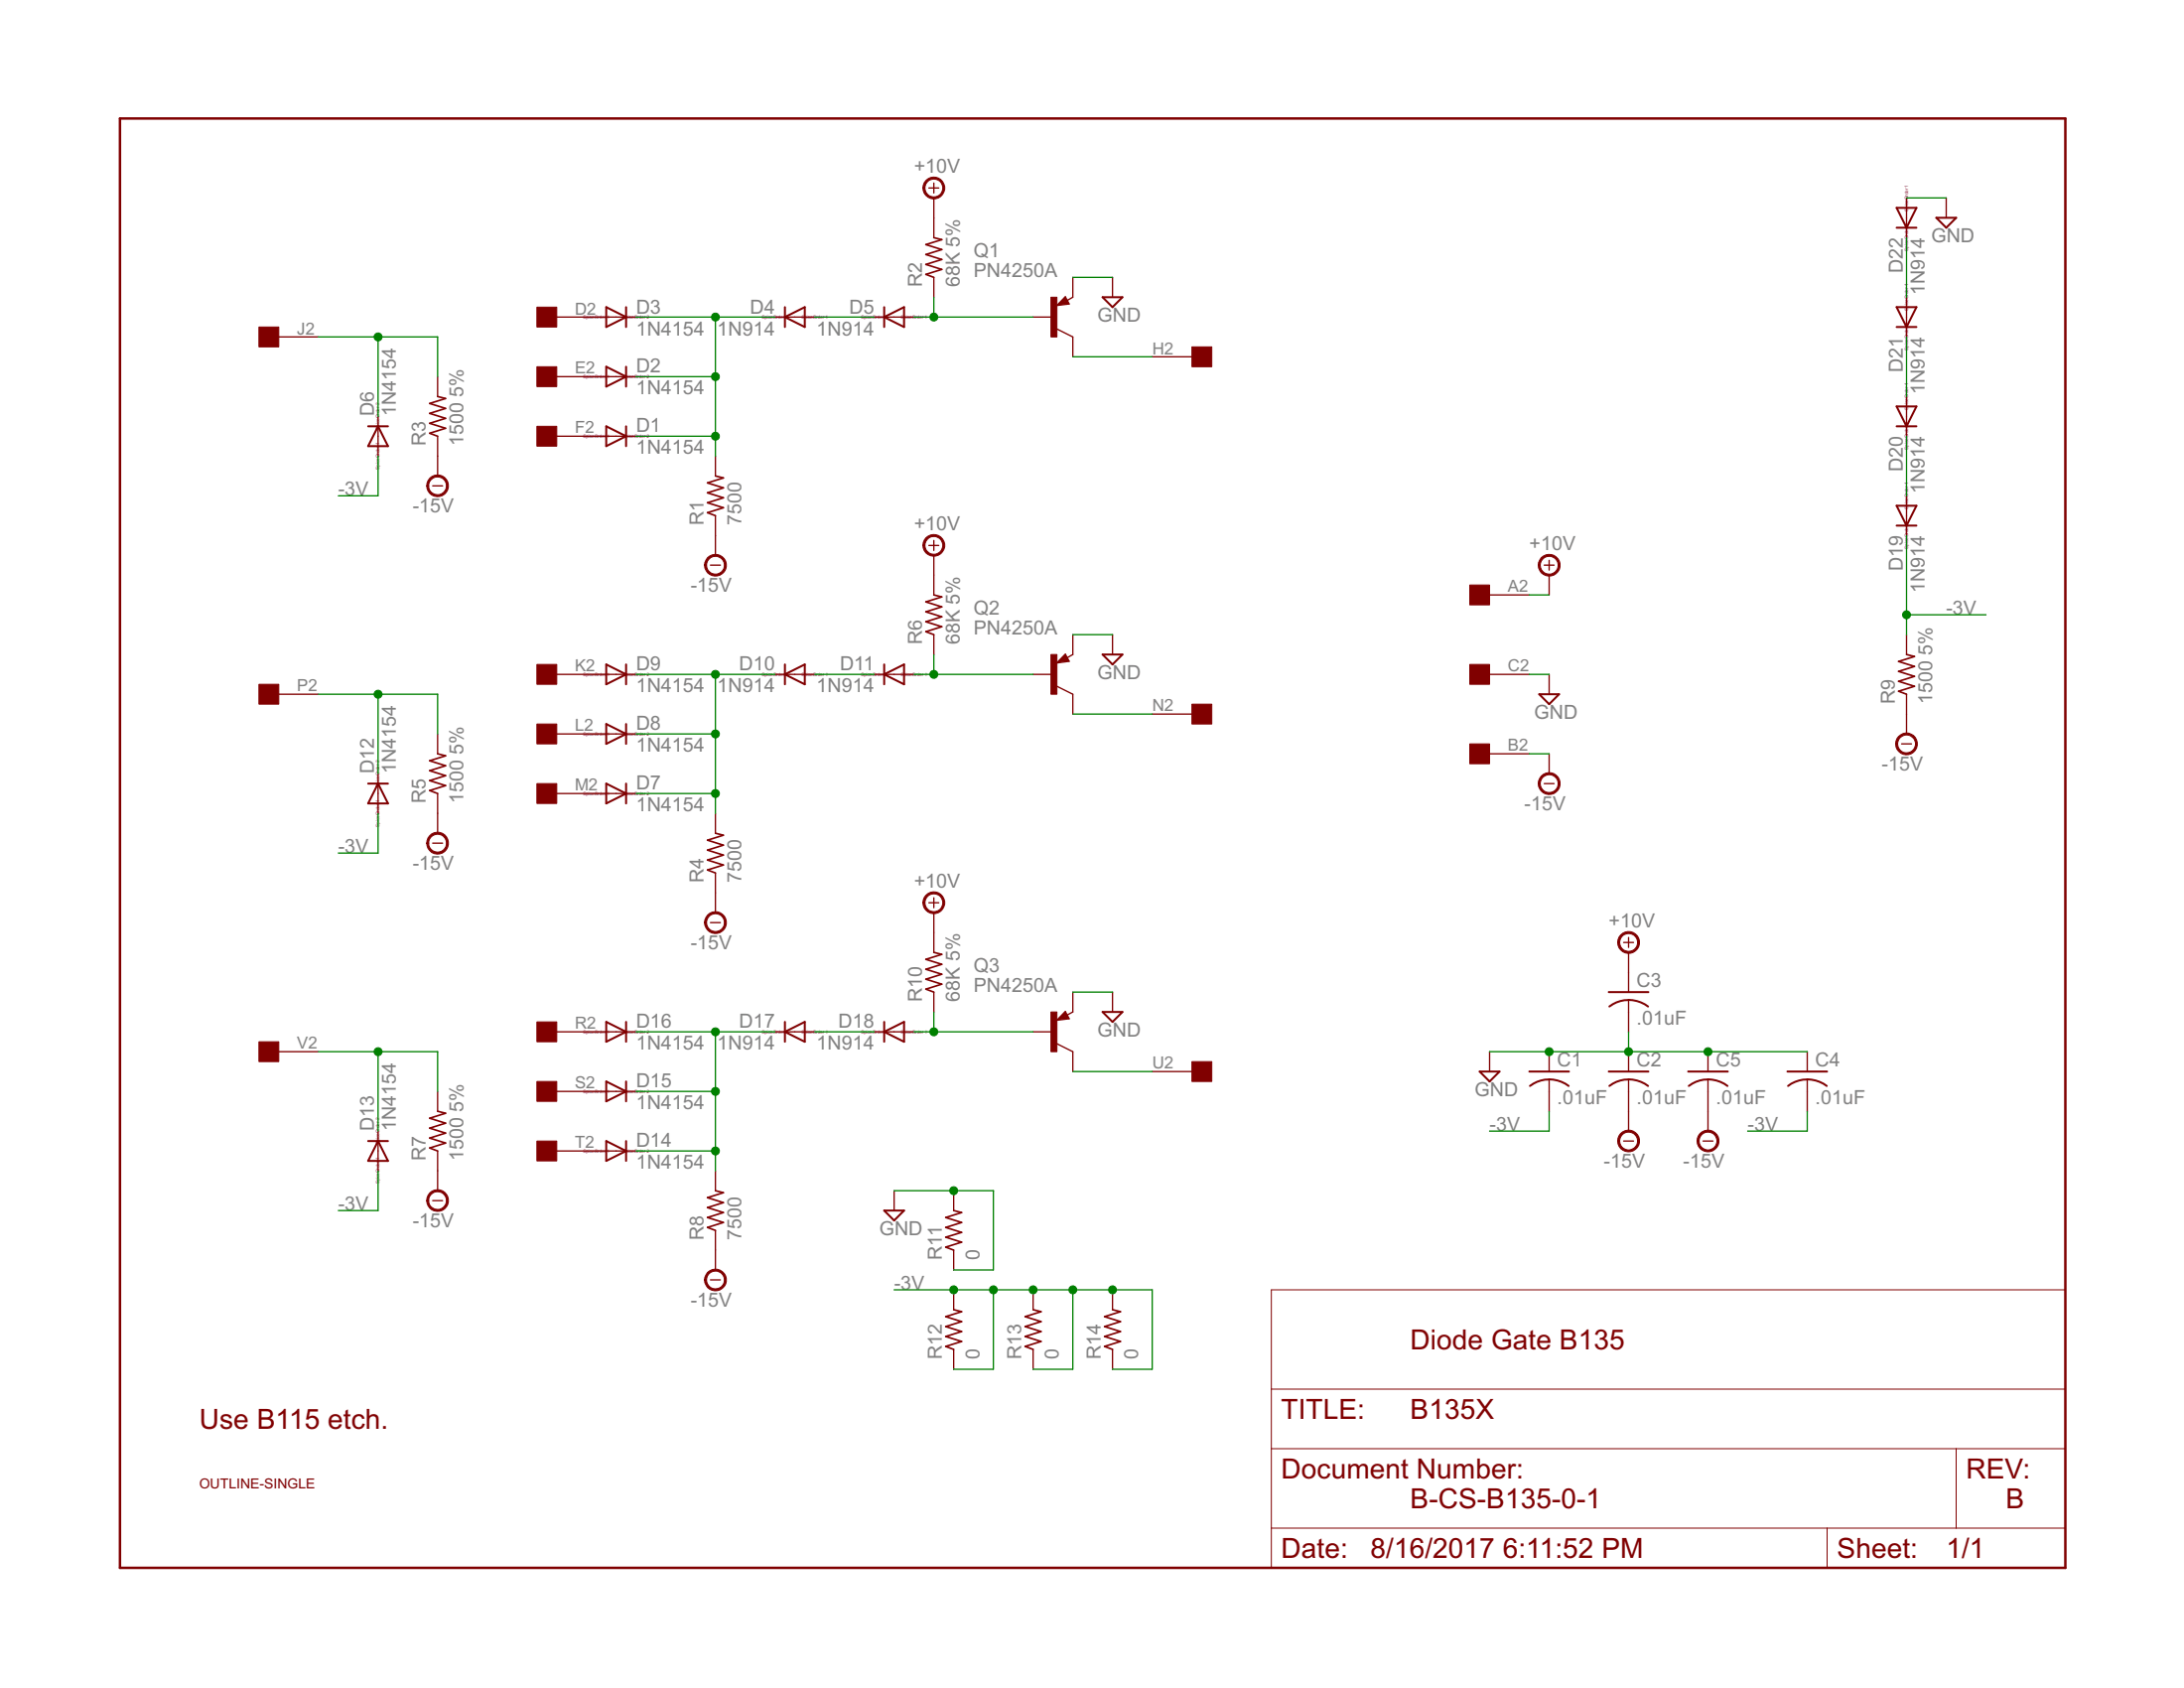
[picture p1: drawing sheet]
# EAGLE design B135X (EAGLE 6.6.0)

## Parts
C1  .01uF  C-US  [C063-025X075]
C2  .01uF  C-US  [C063-025X075]
C3  .01uF  C-US  [C063-025X075]
C4  .01uF  C-US  [C063-025X075]
C5  .01uF  C-US  [C063-025X075]
D1  1N4154  DIODE-DO35-10  [DO35-10]
D2  1N4154  DIODE-DO35-10  [DO35-10]
D3  1N4154  DIODE-DO35-10  [DO35-10]
D4  1N914  DIODE-DO35-10  [DO35-10]
D5  1N914  DIODE-DO35-10  [DO35-10]
D6  1N4154  DIODE-DO35-10  [DO35-10]
D7  1N4154  DIODE-DO35-10  [DO35-10]
D8  1N4154  DIODE-DO35-10  [DO35-10]
D9  1N4154  DIODE-DO35-10  [DO35-10]
D10  1N914  DIODE-DO35-10  [DO35-10]
D11  1N914  DIODE-DO35-10  [DO35-10]
D12  1N4154  DIODE-DO35-10  [DO35-10]
D13  1N4154  DIODE-DO35-10  [DO35-10]
D14  1N4154  DIODE-DO35-10  [DO35-10]
D15  1N4154  DIODE-DO35-10  [DO35-10]
D16  1N4154  DIODE-DO35-10  [DO35-10]
D17  1N914  DIODE-DO35-10  [DO35-10]
D18  1N914  DIODE-DO35-10  [DO35-10]
D19  1N914  DIODE-DO35-10  [DO35-10]
D20  1N914  DIODE-DO35-10  [DO35-10]
D21  1N914  DIODE-DO35-10  [DO35-10]
D22  1N914  DIODE-DO35-10  [DO35-10]
Q1  PN4250A  -PNP-TO5  [TO5]
Q2  PN4250A  -PNP-TO5  [TO5]
Q3  PN4250A  -PNP-TO5  [TO5]
R1  7500  R-US_0207/10  [0207/10]
R2  68K 5%  R-US_0207/10  [0207/10]
R3  1500 5%  R-US_0207/10  [0207/10]
R4  7500  R-US_0207/10  [0207/10]
R5  1500 5%  R-US_0207/10  [0207/10]
R6  68K 5%  R-US_0207/10  [0207/10]
R7  1500 5%  R-US_0207/10  [0207/10]
R8  7500  R-US_0207/10  [0207/10]
R9  1500 5%  R-US_0207/10  [0207/10]
R10  68K 5%  R-US_0207/10  [0207/10]
R11  0  R-US_0207/10  [0207/10]
R12  0  R-US_0207/10  [0207/10]
R13  0  R-US_0207/10  [0207/10]
R14  0  R-US_0207/10  [0207/10]
U$1  OUTLINE-SINGLE  [SINGLE]
U$2  EDGE-1  [EDGE-CON1]

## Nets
+10V: C3.1 R2.2 R6.2 R10.2 U$2.A2
-3V [Supply]: C1.2 C4.2 D6.A D12.A D13.A D19.C R9.2 R12.1 R12.2 R13.1 R13.2 R14.1 R14.2
-15V: C2.2 C5.2 R1.1 R3.1 R4.1 R5.1 R7.1 R8.1 R9.1 U$2.B2
GND [Supply]: C1.1 C2.1 C3.2 C4.1 C5.1 D22.A Q1.1(E) Q2.1(E) Q3.1(E) R11.1 R11.2 U$2.C2
N$1: D7.C D8.C D9.C D10.C R4.2
N$2: D1.A U$2.F2
N$3: D5.A Q1.2(B) R2.1
N$4: D2.A U$2.E2
N$5: D1.C D2.C D3.C D4.C R1.2
N$6: D9.A U$2.K2
N$7: D8.A U$2.L2
N$8: D7.A U$2.M2
N$9: D10.A D11.C
N$10: D3.A U$2.D2
N$11: Q1.3(C) U$2.H2
N$12: D11.A Q2.2(B) R6.1
N$13: Q2.3(C) U$2.N2
N$14: D14.C D15.C D16.C D17.C R8.2
N$15: D4.A D5.C
N$16: D16.A U$2.R2
N$17: D6.C R3.2 U$2.J2
N$18: D15.A U$2.S2
N$19: D14.A U$2.T2
N$20: D12.C R5.2 U$2.P2
N$21: D17.A D18.C
N$22: D18.A Q3.2(B) R10.1
N$23: Q3.3(C) U$2.U2
N$25: D13.C R7.2 U$2.V2
N$26: D21.A D22.C
N$27: D20.A D21.C
N$29: D19.A D20.C

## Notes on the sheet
- Diode Gate B135
- Use B115 etch.
- B-CS-B135-0-1 | B
